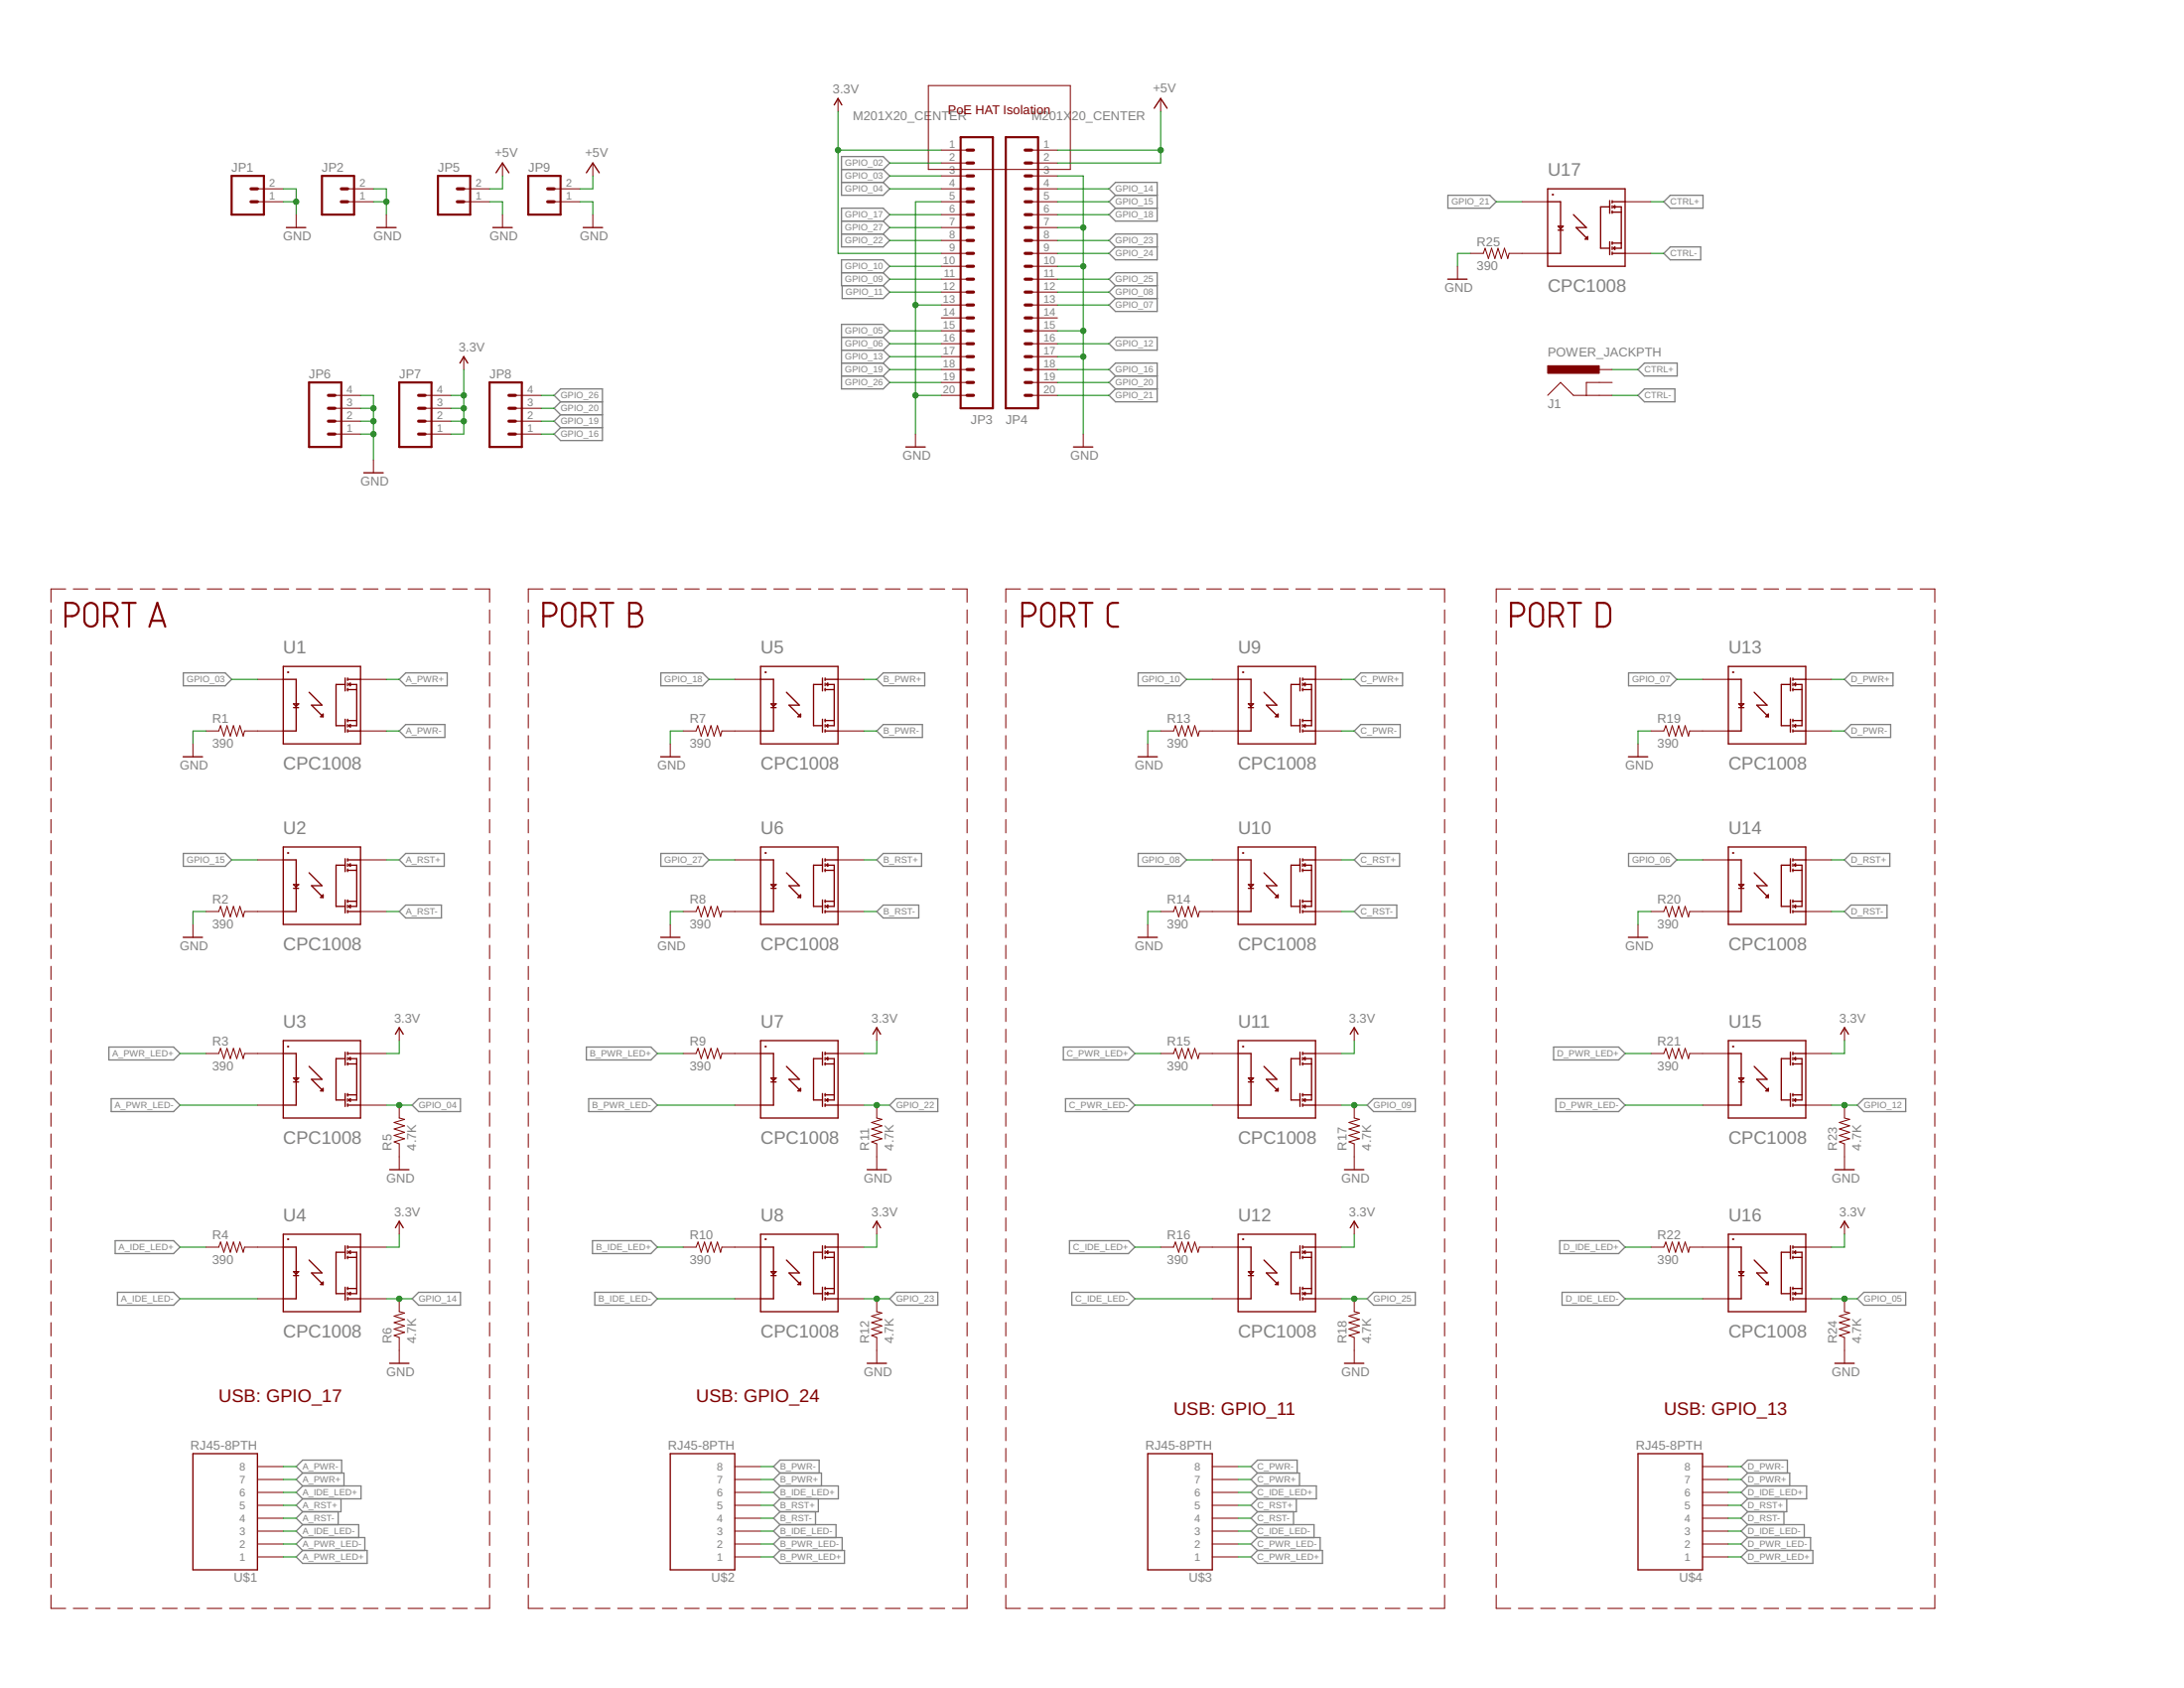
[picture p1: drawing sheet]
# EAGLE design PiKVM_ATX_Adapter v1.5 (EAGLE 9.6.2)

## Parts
J1  POWER_JACKPTH  [POWER_JACK_PTH]
JP1  M02LOCK  [1X02_LOCK]
JP2  M02LOCK  [1X02_LOCK]
JP3  M201X20_CENTER  [1X20_CENTER]
JP4  M201X20_CENTER  [1X20_CENTER]
JP5  M02LOCK  [1X02_LOCK]
JP6  M04PTH  [1X04]
JP7  M04PTH  [1X04]
JP8  M04PTH  [1X04]
JP9  M02LOCK  [1X02_LOCK]
R1  390  RESISTOR1206  [1206]
R2  390  RESISTOR1206  [1206]
R3  390  RESISTOR1206  [1206]
R4  390  RESISTOR1206  [1206]
R5  4.7K  RESISTOR1206  [1206]
R6  4.7K  RESISTOR1206  [1206]
R7  390  RESISTOR1206  [1206]
R8  390  RESISTOR1206  [1206]
R9  390  RESISTOR1206  [1206]
R10  390  RESISTOR1206  [1206]
R11  4.7K  RESISTOR1206  [1206]
R12  4.7K  RESISTOR1206  [1206]
R13  390  RESISTOR1206  [1206]
R14  390  RESISTOR1206  [1206]
R15  390  RESISTOR1206  [1206]
R16  390  RESISTOR1206  [1206]
R17  4.7K  RESISTOR1206  [1206]
R18  4.7K  RESISTOR1206  [1206]
R19  390  RESISTOR1206  [1206]
R20  390  RESISTOR1206  [1206]
R21  390  RESISTOR1206  [1206]
R22  390  RESISTOR1206  [1206]
R23  4.7K  RESISTOR1206  [1206]
R24  4.7K  RESISTOR1206  [1206]
R25  390  RESISTOR1206  [1206]
U1  CPC1008  [SOP-4]
U2  CPC1008  [SOP-4]
U3  CPC1008  [SOP-4]
U4  CPC1008  [SOP-4]
U5  CPC1008  [SOP-4]
U6  CPC1008  [SOP-4]
U7  CPC1008  [SOP-4]
U8  CPC1008  [SOP-4]
U9  CPC1008  [SOP-4]
U10  CPC1008  [SOP-4]
U11  CPC1008  [SOP-4]
U12  CPC1008  [SOP-4]
U13  CPC1008  [SOP-4]
U14  CPC1008  [SOP-4]
U15  CPC1008  [SOP-4]
U16  CPC1008  [SOP-4]
U17  CPC1008  [SOP-4]
U$1  RJ45-8PTH  [RJ45-8]
U$2  RJ45-8PTH  [RJ45-8]
U$3  RJ45-8PTH  [RJ45-8]
U$4  RJ45-8PTH  [RJ45-8]

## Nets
3.3V: JP3.1 JP3.9 JP7.1 JP7.2 JP7.3 JP7.4 U3.P$4 U4.P$4 U7.P$4 U8.P$4 U11.P$4 U12.P$4 U15.P$4 U16.P$4
+5V: JP4.1 JP4.2 JP5.2 JP9.2
A_IDE_LED+: R4.1 U$1.6
A_IDE_LED-: U4.P$2 U$1.3
A_PWR+: U1.P$4 U$1.7
A_PWR-: U1.P$3 U$1.8
A_PWR_LED+: R3.1 U$1.1
A_PWR_LED-: U3.P$2 U$1.2
A_RST+: U2.P$4 U$1.5
A_RST-: U2.P$3 U$1.4
B_IDE_LED+: R10.1 U$2.6
B_IDE_LED-: U8.P$2 U$2.3
B_PWR+: U5.P$4 U$2.7
B_PWR-: U5.P$3 U$2.8
B_PWR_LED+: R9.1 U$2.1
B_PWR_LED-: U7.P$2 U$2.2
B_RST+: U6.P$4 U$2.5
B_RST-: U6.P$3 U$2.4
C_IDE_LED+: R16.1 U$3.6
C_IDE_LED-: U12.P$2 U$3.3
C_PWR+: U9.P$4 U$3.7
C_PWR-: U9.P$3 U$3.8
C_PWR_LED+: R15.1 U$3.1
C_PWR_LED-: U11.P$2 U$3.2
C_RST+: U10.P$4 U$3.5
C_RST-: U10.P$3 U$3.4
CTRL+: J1.PWR U17.P$4
CTRL-: J1.GND U17.P$3
D_IDE_LED+: R22.1 U$4.6
D_IDE_LED-: U16.P$2 U$4.3
D_PWR+: U13.P$4 U$4.7
D_PWR-: U13.P$3 U$4.8
D_PWR_LED+: R21.1 U$4.1
D_PWR_LED-: U15.P$2 U$4.2
D_RST+: U14.P$4 U$4.5
D_RST-: U14.P$3 U$4.4
GND: JP1.1 JP1.2 JP2.1 JP2.2 JP3.5 JP3.13 JP3.20 JP4.3 JP4.7 JP4.10 JP4.15 JP4.17 JP5.1 JP6.1 JP6.2 JP6.3 JP6.4 JP9.1 R1.1 R2.1 R5.1 R6.1 R7.1 R8.1 R11.1 R12.1 R13.1 R14.1 R17.1 R18.1 R19.1 R20.1 R23.1 R24.1 R25.1
GPIO_02: JP3.2
GPIO_03: JP3.3 U1.P$1
GPIO_04: JP3.4 R5.2 U3.P$3
GPIO_05: JP3.15 R24.2 U16.P$3
GPIO_06: JP3.16 U14.P$1
GPIO_07: JP4.13 U13.P$1
GPIO_08: JP4.12 U10.P$1
GPIO_09: JP3.11 R17.2 U11.P$3
GPIO_10: JP3.10 U9.P$1
GPIO_11: JP3.12
GPIO_12: JP4.16 R23.2 U15.P$3
GPIO_13: JP3.17
GPIO_14: JP4.4 R6.2 U4.P$3
GPIO_15: JP4.5 U2.P$1
GPIO_16: JP4.18 JP8.1
GPIO_17: JP3.6
GPIO_18: JP4.6 U5.P$1
GPIO_19: JP3.18 JP8.2
GPIO_20: JP4.19 JP8.3
GPIO_21: JP4.20 U17.P$1
GPIO_22: JP3.8 R11.2 U7.P$3
GPIO_23: JP4.8 R12.2 U8.P$3
GPIO_24: JP4.9
GPIO_25: JP4.11 R18.2 U12.P$3
GPIO_26: JP3.19 JP8.4
GPIO_27: JP3.7 U6.P$1
N$1: R2.2 U2.P$2
N$2: R3.2 U3.P$1
N$3: R7.2 U5.P$2
N$4: R1.2 U1.P$2
N$5: R4.2 U4.P$1
N$6: R8.2 U6.P$2
N$7: R9.2 U7.P$1
N$8: R10.2 U8.P$1
N$9: R13.2 U9.P$2
N$10: R14.2 U10.P$2
N$11: R15.2 U11.P$1
N$12: R16.2 U12.P$1
N$13: R19.2 U13.P$2
N$14: R20.2 U14.P$2
N$15: R21.2 U15.P$1
N$16: R22.2 U16.P$1
N$17: R25.2 U17.P$2
Unconnected: J1.GNDBREAK JP3.14 JP4.14

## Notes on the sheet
- PoE HAT Isolation
- PORT A | PORT B | PORT C | PORT D
- USB: GPIO_17 | USB: GPIO_24
- USB: GPIO_11 | USB: GPIO_13

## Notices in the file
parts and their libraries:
SparkFun-Resistors: Licensing: CC v3.0 Share-Alike You are welcome to use this library for commercial purposes.
